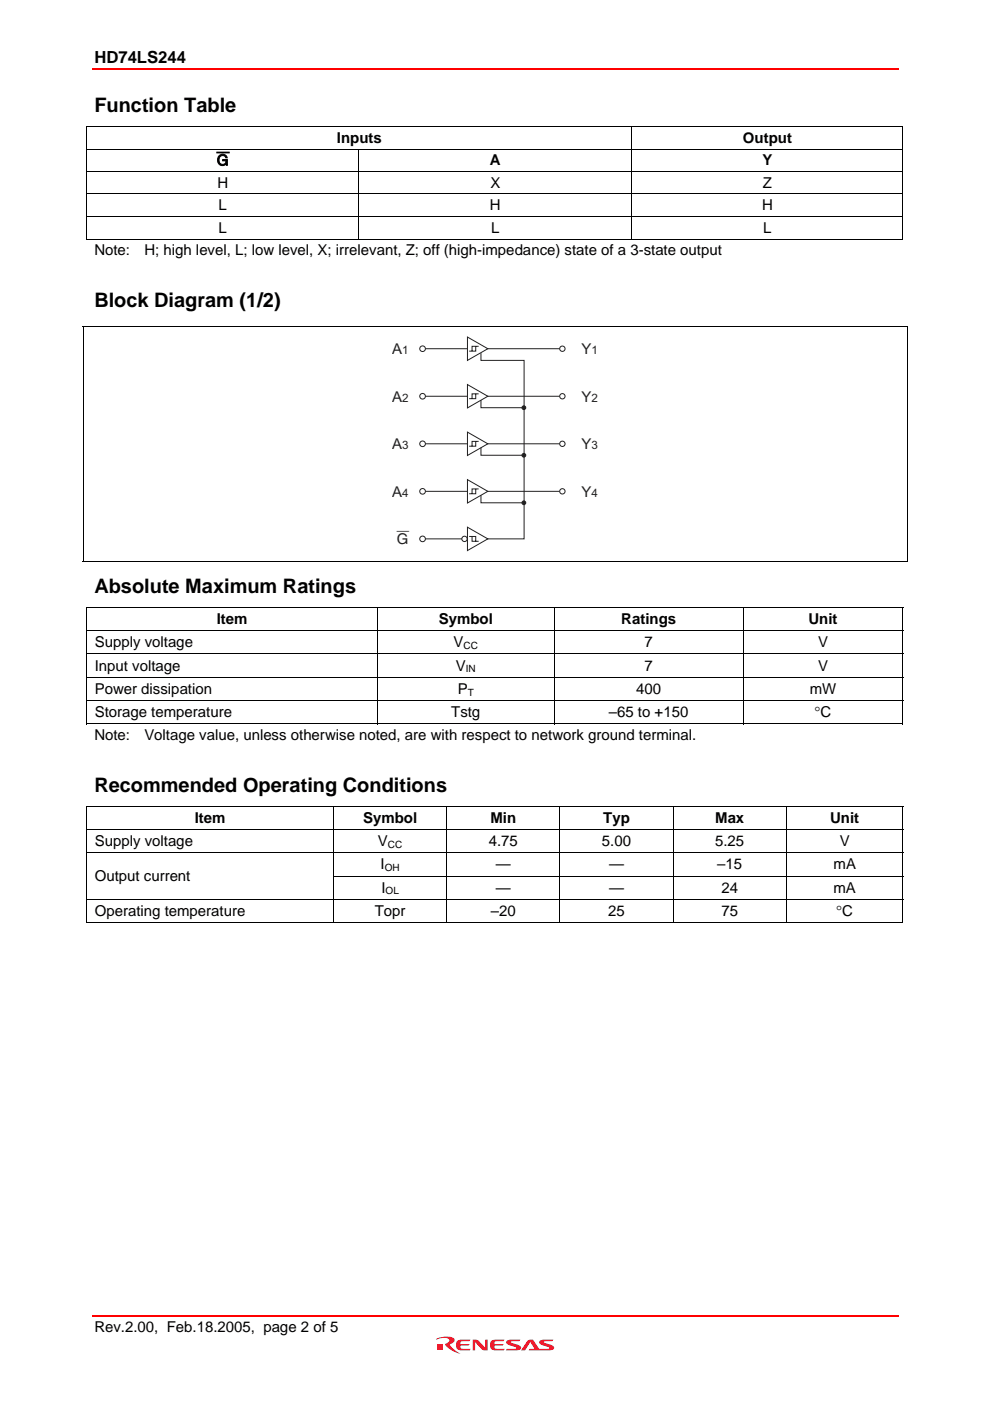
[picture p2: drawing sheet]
<svg xmlns="http://www.w3.org/2000/svg" width="210mm" height="297mm" viewBox="0 0 210 297" stroke-linecap="round" stroke-linejoin="round" font-family="sans-serif">
<path d="M19.5 14.6h171.1M19.5 279h171.1" fill="none" stroke="#f00" stroke-width=".34"/>
<g fill="#ee1b2d">
<path d="M100.2 284a1.38 1.38 0 0 1 1.3 .3l1.4 1.4v-1.7h.5v2.3a1.34 1.34 0 0 1-1.3-.3l-1.4-1.4v1.7h-.5z"/>
<path d="M96.9 284.3l.6-.2 2.2-.1-.2 .3-1.7 .1-.2 .4v.2h2l-.3 .3h-1.7l.1 .5 .2 .1 1.9 .1-.3 .3a3.3 3.3 0 0 1-2.6-.3l-.2-.5z"/>
<path d="M104.1 284.3l.6-.2 2.3-.1-.2 .3-1.8 .1-.2 .4v.2h2l-.3 .3h-1.7l.1 .5 .2 .1 1.9 .1-.3 .3a3.3 3.3 0 0 1-2.6-.3l-.1-.5z"/>
<path d="M107.4 284.4l.5-.3 2.4-.1-.2 .3-1.8 .1v.2l.5 .2a1.91 1.91 0 0 1 1.7 .9l-.3 .4-.3 .2h-2.6l.2-.3 2-.1v-.2l-.4-.2a1.91 1.91 0 0 1-1.8-.9z"/>
<path d="M111.9 284.2l1.1-.2 1.3 2 2.2-.1v-.2l-.4-.2a1.91 1.91 0 0 1-1.8-.9l.3-.4 .3-.1 2.4-.1-.2 .3-1.8 .1v.2l.5 .2a1.91 1.91 0 0 1 1.7 .9l-.3 .4-.3 .2h-4.8l.2-.3h1l-.8-1.4-1.2 1.7h-.8z"/>
<path d="M92.7 285.1h1.1v1.1h-1.1z"/>
<path d="M92.5 283.8h.1a4.4 4.4 0 0 1 3.6-.1 .85 .85 0 0 1-.7 1.3 3.2 3.2 0 0 0 2.1 2 5 5 0 0 1-3.2-2l.1-.1a.89 .89 0 0 0 .8-.8 2.34 2.34 0 0 0-2.6-.1l-.2 .1z"/>
</g>
<path d="M18.3 26.8h.2v.1h-.2zM191.4 26.8h.1v.1h-.1zM191.4 50.6h.1v.2h-.1z" fill="#000"/>
<g fill="none" stroke="#000" stroke-width=".21">
<path d="M18.3 26.8h173.2M18.3 31.6h173.2M18.3 36.4h173.2M18.4 26.9v4.6M18.4 31.7v4.6M18.4 36.4v4.6M76.1 31.7v4.6M76.1 36.4v4.6M134 26.9v4.6M134 31.7v4.6M134 36.4v4.6M191.5 26.9v4.6"/>
<path d="M191.5 31.7v4.6M191.5 36.4v4.6M18.3 41.1h173.2M18.3 45.9h173.2M18.3 50.7h57.7M18.4 41.2v4.6M18.4 46v4.8M76.1 41.2v4.6M76.1 46v4.8M76.1 50.7h57.8M134 41.2v4.6M134 46v4.8"/>
<path d="M134.1 50.7h57.3M191.5 41.2v4.6M191.5 46v4.8"/>
</g>
<path d="M90.2 73.9h28.5" fill="none" stroke="#231f20" stroke-width=".21"/>
<circle cx="89.6" cy="73.9" r=".6" fill="#fff"/>
<circle cx="89.6" cy="73.9" r=".6" fill="none" stroke="#231f20" stroke-width=".21"/>
<circle cx="119.2" cy="73.9" r=".57" fill="#fff"/>
<circle cx="119.2" cy="73.9" r=".57" fill="none" stroke="#231f20" stroke-width=".21"/>
<path d="M99.1 71.5l4.3 2.4-4.3 2.5z" fill="#fff"/>
<path d="M99.1 71.5l4.3 2.4-4.3 2.5zM100.9 73.4v1h-1.4M101.5 73.4h-1.4v1M90.2 84h28.5" fill="none" stroke="#231f20" stroke-width=".21"/>
<circle cx="89.6" cy="84" r=".6" fill="#fff"/>
<circle cx="89.6" cy="84" r=".6" fill="none" stroke="#231f20" stroke-width=".21"/>
<circle cx="119.2" cy="84" r=".57" fill="#fff"/>
<circle cx="119.2" cy="84" r=".57" fill="none" stroke="#231f20" stroke-width=".21"/>
<path d="M99.1 81.5l4.3 2.5-4.3 2.5z" fill="#fff"/>
<path d="M90.2 94.1h28.5M99.1 81.5l4.3 2.5-4.3 2.5zM100.9 83.5v1h-1.4M101.5 83.5h-1.4v1" fill="none" stroke="#231f20" stroke-width=".21"/>
<circle cx="89.6" cy="94.1" r=".6" fill="#fff"/>
<circle cx="89.6" cy="94.1" r=".6" fill="none" stroke="#231f20" stroke-width=".21"/>
<circle cx="119.2" cy="94.1" r=".57" fill="#fff"/>
<circle cx="119.2" cy="94.1" r=".57" fill="none" stroke="#231f20" stroke-width=".21"/>
<path d="M99.1 91.6l4.3 2.5-4.3 2.5z" fill="#fff"/>
<path d="M99.1 91.6l4.3 2.5-4.3 2.5zM100.9 93.6v1h-1.4M101.5 93.6h-1.4v1M90.2 104.2h28.5" fill="none" stroke="#231f20" stroke-width=".21"/>
<circle cx="89.6" cy="104.2" r=".6" fill="#fff"/>
<circle cx="89.6" cy="104.2" r=".6" fill="none" stroke="#231f20" stroke-width=".21"/>
<circle cx="119.2" cy="104.2" r=".57" fill="#fff"/>
<circle cx="119.2" cy="104.2" r=".57" fill="none" stroke="#231f20" stroke-width=".21"/>
<path d="M99.1 101.7l4.3 2.5-4.3 2.5z" fill="#fff"/>
<path d="M102 74.9v1.5h9.1v37.9h-20.9M99.1 101.7l4.3 2.5-4.3 2.4zM100.9 103.7v1h-1.4M101.5 103.7h-1.4v1" fill="none" stroke="#231f20" stroke-width=".21"/>
<circle cx="89.6" cy="114.3" r=".6" fill="#fff"/>
<circle cx="89.6" cy="114.3" r=".6" fill="none" stroke="#231f20" stroke-width=".21"/>
<circle cx="98.5" cy="114.3" r=".57" fill="#fff"/>
<circle cx="98.5" cy="114.3" r=".57" fill="none" stroke="#231f20" stroke-width=".21"/>
<path d="M99.1 111.8l4.3 2.5-4.3 2.4z" fill="#fff"/>
<path d="M99.1 111.8l4.3 2.5-4.3 2.4zM99.5 113.7h1.4v1.1M100.1 113.7v1.1h1.4" fill="none" stroke="#231f20" stroke-width=".21"/>
<circle cx="111.1" cy="86.4" r=".4" fill="#231f20"/>
<g fill="none" stroke="#231f20" stroke-width=".21">
<path d="M102 84.8v1.6h8.7"/>
<circle cx="111.1" cy="86.4" r=".4"/>
</g>
<circle cx="111.1" cy="96.5" r=".4" fill="#231f20"/>
<g fill="none" stroke="#231f20" stroke-width=".21">
<path d="M102 94.9v1.6h8.7"/>
<circle cx="111.1" cy="96.5" r=".4"/>
</g>
<circle cx="111.1" cy="106.6" r=".4" fill="#231f20"/>
<g fill="none" stroke="#231f20" stroke-width=".21">
<path d="M102 105v1.6h8.7"/>
<circle cx="111.1" cy="106.6" r=".4"/>
</g>
<path d="M17.5 69.1h.2v.2h-.2zM192.3 69.1h.2v.2h-.2zM17.5 119h.2v.1h-.2zM192.3 119h.2v.1h-.2zM18.3 128.7h.2v.1h-.2zM191.4 128.7h.1v.1h-.1zM191.4 153.4h.1v.1h-.1zM18.3 170.8h.2v.2h-.2zM191.4 170.8h.1v.2h-.1zM18.3 185.7h.2v.1h-.2zM191.4 195.5h.1v.2h-.1z" fill="#000"/>
<g fill="none" stroke="#000" stroke-width=".21">
<path d="M17.5 69.2h175M17.6 69.3v49.7M192.4 69.3v49.7M17.5 119.1h175M18.3 128.8h173.2M18.3 133.7h173.2M18.3 138.6h173.2M18.4 128.8v4.8M18.4 133.8v4.8M18.4 138.7v4.8M80 128.8v4.8M80 133.8v4.8"/>
<path d="M80 138.7v4.8M117.5 128.8v4.8M117.5 133.8v4.8M117.5 138.7v4.8M157.5 128.8v4.8M157.5 133.8v4.8M157.5 138.7v4.8M191.5 128.8v4.8M191.5 133.8v4.8M191.5 138.7v4.8M18.3 143.6h173.2M18.3 148.5h173.2"/>
<path d="M18.3 153.5h61.6M18.4 143.7v4.7M18.4 148.6v4.9M80 143.7v4.7M80 148.6v4.9M80.1 153.5h37.4M117.5 143.7v4.7M117.5 148.6v4.9M117.6 153.5h39.9M157.5 143.7v4.7M157.5 148.6v4.9M157.6 153.5h33.8"/>
<path d="M191.5 143.7v4.7M191.5 148.6v4.9M18.3 170.9h173.2M18.3 175.9h173.2M18.4 171v4.8M18.4 175.9v4.8M70.7 171v4.8M70.7 175.9v4.8M94.7 171v4.8M94.7 175.9v4.8M118.7 171v4.8M118.7 175.9v4.8"/>
<path d="M142.7 171v4.8M142.7 175.9v4.8M166.8 171v4.8M166.8 175.9v4.8M191.5 171v4.8M191.5 175.9v4.8M18.3 180.8h173.2M18.3 190.7h173.2M18.3 195.6h52.3M18.4 180.9v4.8M18.4 185.8v4.8M18.4 190.8v4.9"/>
<path d="M70.6 185.7h120.9M70.7 180.9v4.8M70.7 185.8v4.8M70.7 190.8v4.9M70.8 195.6h23.8M94.7 180.9v4.8M94.7 185.8v4.8M94.7 190.8v4.9M94.8 195.6h23.8M118.7 180.9v4.8M118.7 185.8v4.8M118.7 190.8v4.9"/>
<path d="M118.8 195.6h23.8M142.7 180.9v4.8M142.7 185.8v4.8M142.7 190.8v4.9M142.8 195.6h23.9M166.8 180.9v4.8M166.8 185.8v4.8M166.8 190.8v4.9M166.8 195.6h24.6M191.5 180.9v4.8M191.5 185.8v4.8M191.5 190.8v4.9"/>
</g>
<g font-size="4.2">
<text x="20" y="23.8">Function Table</text>
<text x="20" y="65.1">Block Diagram (1/2)</text>
<text x="20" y="125.7">Absolute Maximum Ratings</text>
<text x="20" y="167.9">Recommended Operating Conditions</text>
</g>
<text font-size="3.5" x="20" y="13.3">HD74LS244</text>
<g font-size="3.2">
<text x="46" y="35.1">G</text>
<text x="71.4" y="30.3">Inputs</text>
<text x="103.9" y="35.1">A</text>
<text x="157.5" y="30.3">Output</text>
<text x="161.6" y="35.1">Y</text>
<text x="46.1" y="39.8">H</text>
<text x="104" y="39.8">X</text>
<text x="161.8" y="39.8">Z</text>
<text x="46.4" y="44.6">L</text>
<text x="103.9" y="44.6">H</text>
<text x="161.6" y="44.6">H</text>
<text x="46.4" y="49.3">L</text>
<text x="104.1" y="49.3">L</text>
<text x="161.8" y="49.3">L</text>
<text x="20" y="54.1">Note:</text>
<text x="30.6" y="54.1">H; high level, L; low level, X; irrelevant, Z; off (high-impedance) state of a 3-state output</text>
<text x="20.1" y="137.2">Supply voltage</text>
<text x="46" y="132.3">Item</text>
<text x="93" y="132.3">Symbol</text>
<text x="96.2" y="137.2">V</text>
<text x="131.7" y="132.3">Ratings</text>
<text x="136.7" y="137.2">7</text>
<text x="171.4" y="132.3">Unit</text>
<text x="173.4" y="137.2">V</text>
<text x="20.1" y="142.2">Input voltage</text>
<text x="96.6" y="142.2">V</text>
<text x="136.7" y="142.2">7</text>
<text x="173.4" y="142.2">V</text>
<text x="20.1" y="147.1">Power dissipation</text>
<text x="97.1" y="147.1">P</text>
<text x="134.9" y="147.1">400</text>
<text x="171.7" y="147.1">mW</text>
<text x="20.1" y="152.1">Storage temperature</text>
<text x="95.7" y="152.1">Tstg</text>
<text x="129.1" y="152.1">–65 to +150</text>
<text x="172.7" y="152.1">°C</text>
<text x="20" y="156.9">Note:</text>
<text x="30.6" y="156.9">Voltage value, unless otherwise noted, are with respect to network ground terminal.</text>
<text x="20.1" y="179.4">Supply voltage</text>
<text x="41.3" y="174.5">Item</text>
<text x="77" y="174.5">Symbol</text>
<text x="80.1" y="179.4">V</text>
<text x="103.6" y="179.4">4.75</text>
<text x="104" y="174.5">Min</text>
<text x="127.6" y="179.4">5.00</text>
<text x="127.9" y="174.5">Typ</text>
<text x="151.6" y="179.4">5.25</text>
<text x="151.6" y="174.5">Max</text>
<text x="176" y="174.5">Unit</text>
<text x="178" y="179.4">V</text>
<text x="80.7" y="184.3">I</text>
<text x="105.1" y="184.3">—</text>
<text x="129.1" y="184.3">—</text>
<text x="152.1" y="184.3">–15</text>
<text x="176.7" y="184.3">mA</text>
<text x="20.1" y="186.7">Output current</text>
<text x="80.9" y="189.3">I</text>
<text x="105.1" y="189.3">—</text>
<text x="129.1" y="189.3">—</text>
<text x="153" y="189.3">24</text>
<text x="176.7" y="189.3">mA</text>
<text x="20.1" y="194.2">Operating temperature</text>
<text x="79.4" y="194.2">Topr</text>
<text x="104.1" y="194.2">–20</text>
<text x="129" y="194.2">25</text>
<text x="153" y="194.2">75</text>
<text x="177.3" y="194.2">°C</text>
<text x="20" y="282.4">Rev.2.00, Feb.18.2005, page 2 of 5</text>
</g>
<g font-size="3.1" fill="#231f20">
<text x="83.1" y="75">A</text>
<text x="123.3" y="75">Y</text>
<text x="83.1" y="85.2">A</text>
<text x="123.3" y="85.2">Y</text>
<text x="83.1" y="95.3">A</text>
<text x="123.3" y="95.3">Y</text>
<text x="83.1" y="105.4">A</text>
<text x="123.3" y="105.4">Y</text>
<text x="84.1" y="115.2">G</text>
</g>
<g font-size="2.4" fill="#231f20">
<text x="85.2" y="75">1</text>
<text x="125.4" y="75">1</text>
<text x="85.2" y="85.2">2</text>
<text x="125.4" y="85.2">2</text>
<text x="85.2" y="95.3">3</text>
<text x="125.4" y="95.3">3</text>
<text x="85.2" y="105.4">4</text>
<text x="125.4" y="105.4">4</text>
</g>
<g font-size="2.1">
<text x="98.3" y="137.6">CC</text>
<text x="98.8" y="142.5">IN</text>
<text x="99.2" y="147.5">T</text>
<text x="82.3" y="179.7">CC</text>
<text x="81.6" y="184.7">OH</text>
<text x="81.7" y="189.6">OL</text>
</g>
</svg>
